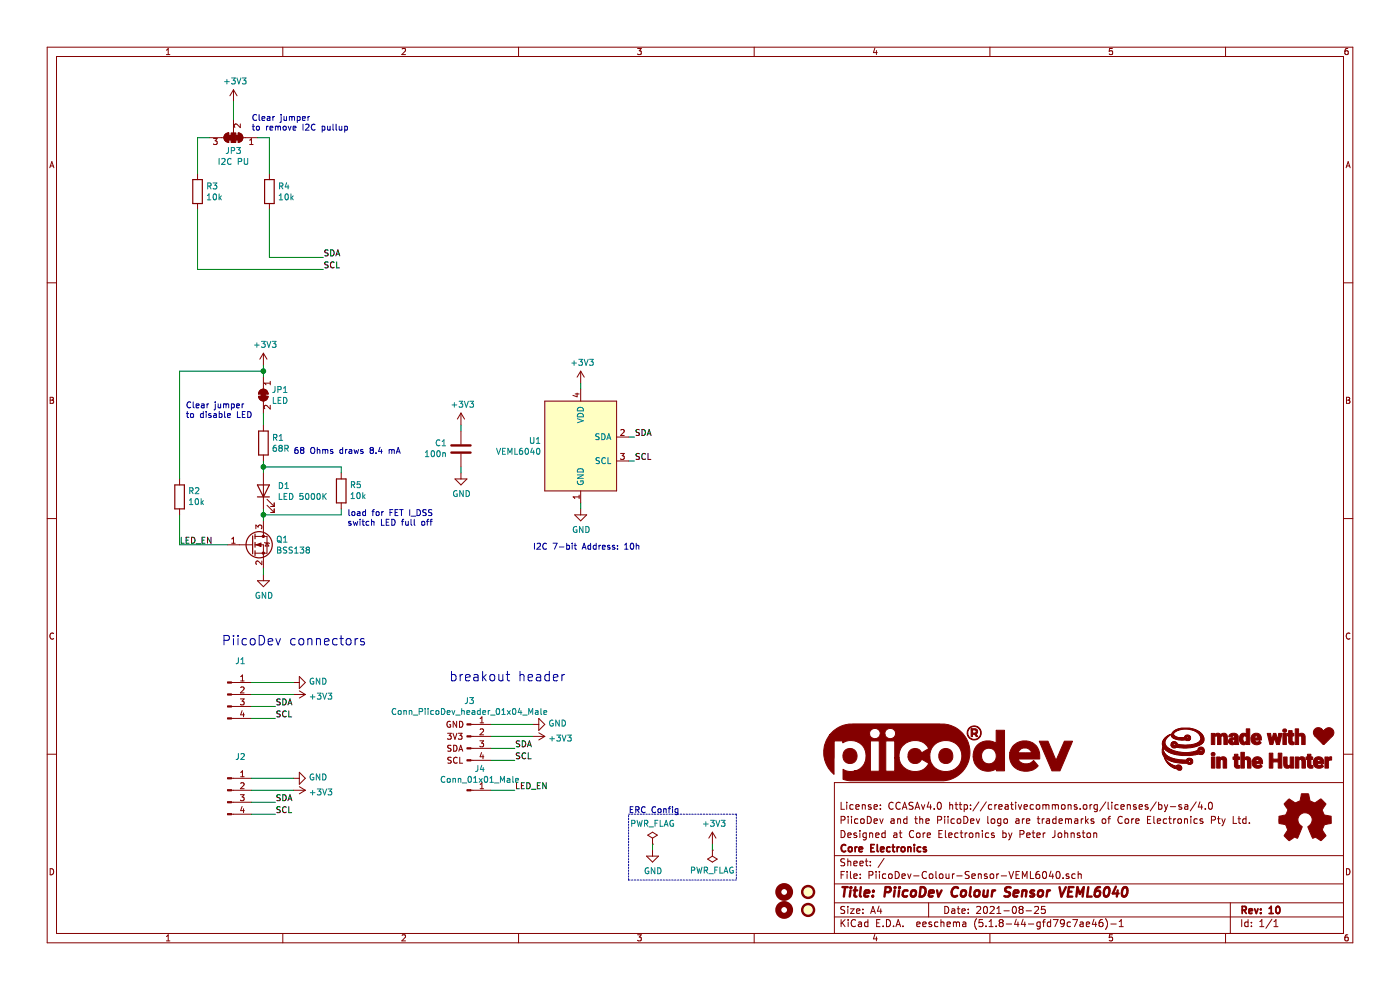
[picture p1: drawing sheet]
EESchema Schematic File Version 4
EELAYER 30 0
EELAYER END
$Descr A4 11693 8268
encoding utf-8
Sheet 1 1
Title "PiicoDev Colour Sensor VEML6040"
Date "2021-08-25"
Rev "10"
Comp "Core Electronics"
Comment1 "Designed at Core Electronics by Peter Johnston"
Comment2 "PiicoDev and the PiicoDev logo are trademarks of Core Electronics Pty Ltd."
Comment3 "License: CCASAv4.0 http://creativecommons.org/licenses/by-sa/4.0"
Comment4 ""
$EndDescr
Text Label 2700 2150 0    50   ~ 0
SDA
Text Label 2700 2250 0    50   ~ 0
SCL
$Comp
L Device:R R4
U 1 1
P 2250 1600
F 0 "R4" H 2320 1646 50  0000 L CNN
F 1 "10k" H 2320 1555 50  0000 L CNN
F 2 "Resistor_SMD:R_0402_1005Metric" V 2180 1600 50  0001 C CNN
F 3 "~" H 2250 1600 50  0001 C CNN
	1    2250 1600
	1    0    0    -1  
$EndComp
$Comp
L Jumper:SolderJumper_3_Bridged123 JP3
U 1 1
P 1950 1150
F 0 "JP3" H 1950 1263 50  0000 C CNN
F 1 "I2C PU" H 1950 1354 50  0000 C CNN
F 2 "CoreElectronics_Components:SolderJumper-3_P1.3mm_Closed_RoundedPad1.0x1.5mm_NumberLabels" H 1950 1150 50  0001 C CNN
F 3 "~" H 1950 1150 50  0001 C CNN
	1    1950 1150
	-1   0    0    1   
$EndComp
Wire Wire Line
	2250 1450 2250 1150
Wire Wire Line
	2250 1150 2150 1150
$Comp
L Device:R R3
U 1 1
P 1650 1600
F 0 "R3" H 1720 1646 50  0000 L CNN
F 1 "10k" H 1720 1555 50  0000 L CNN
F 2 "Resistor_SMD:R_0402_1005Metric" V 1580 1600 50  0001 C CNN
F 3 "~" H 1650 1600 50  0001 C CNN
	1    1650 1600
	1    0    0    -1  
$EndComp
Wire Wire Line
	1650 1450 1650 1150
Wire Wire Line
	1650 1150 1750 1150
Wire Wire Line
	2250 1750 2250 2150
Wire Wire Line
	2250 2150 2700 2150
Wire Wire Line
	1650 1750 1650 2250
Wire Wire Line
	1650 2250 2700 2250
$Comp
L power:+3V3 #PWR0101
U 1 1
P 1950 850
F 0 "#PWR0101" H 1950 700 50  0001 C CNN
F 1 "+3V3" H 1965 1023 50  0000 C CNN
F 2 "" H 1950 850 50  0001 C CNN
F 3 "" H 1950 850 50  0001 C CNN
	1    1950 850 
	1    0    0    -1  
$EndComp
Wire Wire Line
	1950 850  1950 1000
$Comp
L power:GND #PWR0103
U 1 1
P 4850 4250
F 0 "#PWR0103" H 4850 4000 50  0001 C CNN
F 1 "GND" H 4855 4077 50  0000 C CNN
F 2 "" H 4850 4250 50  0001 C CNN
F 3 "" H 4850 4250 50  0001 C CNN
	1    4850 4250
	1    0    0    -1  
$EndComp
Wire Wire Line
	4850 4250 4850 4200
$Comp
L power:+3V3 #PWR0104
U 1 1
P 4850 3200
F 0 "#PWR0104" H 4850 3050 50  0001 C CNN
F 1 "+3V3" H 4865 3373 50  0000 C CNN
F 2 "" H 4850 3200 50  0001 C CNN
F 3 "" H 4850 3200 50  0001 C CNN
	1    4850 3200
	1    0    0    -1  
$EndComp
Wire Wire Line
	4850 3250 4850 3200
$Comp
L Device:LED D1
U 1 1
P 2200 4100
F 0 "D1" V 2239 3982 50  0000 R CNN
F 1 "LED 5000K" V 2148 3982 50  0000 R CNN
F 2 "CoreElectronics_Components:LED_1208_3020Metric_Heatsink" H 2200 4100 50  0001 C CNN
F 3 "~" H 2200 4100 50  0001 C CNN
	1    2200 4100
	0    -1   -1   0   
$EndComp
$Comp
L power:GND #PWR0105
U 1 1
P 2200 4800
F 0 "#PWR0105" H 2200 4550 50  0001 C CNN
F 1 "GND" H 2205 4627 50  0000 C CNN
F 2 "" H 2200 4800 50  0001 C CNN
F 3 "" H 2200 4800 50  0001 C CNN
	1    2200 4800
	1    0    0    -1  
$EndComp
$Comp
L power:+3V3 #PWR0106
U 1 1
P 2200 3050
F 0 "#PWR0106" H 2200 2900 50  0001 C CNN
F 1 "+3V3" H 2215 3223 50  0000 C CNN
F 2 "" H 2200 3050 50  0001 C CNN
F 3 "" H 2200 3050 50  0001 C CNN
	1    2200 3050
	1    0    0    -1  
$EndComp
$Comp
L Jumper:SolderJumper_2_Bridged JP1
U 1 1
P 2200 3300
F 0 "JP1" V 2154 3368 50  0000 L CNN
F 1 "LED" V 2245 3368 50  0000 L CNN
F 2 "Jumper:SolderJumper-2_P1.3mm_Bridged_RoundedPad1.0x1.5mm" H 2200 3300 50  0001 C CNN
F 3 "~" H 2200 3300 50  0001 C CNN
	1    2200 3300
	0    1    1    0   
$EndComp
$Comp
L Device:R R1
U 1 1
P 2200 3700
F 0 "R1" H 2270 3746 50  0000 L CNN
F 1 "68R" H 2270 3655 50  0000 L CNN
F 2 "Resistor_SMD:R_0402_1005Metric" V 2130 3700 50  0001 C CNN
F 3 "~" H 2200 3700 50  0001 C CNN
	1    2200 3700
	1    0    0    -1  
$EndComp
Wire Wire Line
	2200 3950 2200 3900
Text Notes 2100 1100 0    50   ~ 0
Clear jumper \nto remove I2C pullup
$Comp
L Device:C C1
U 1 1
P 3850 3750
F 0 "C1" H 3735 3704 50  0000 R CNN
F 1 "100n" H 3735 3795 50  0000 R CNN
F 2 "Capacitor_SMD:C_0402_1005Metric" H 3888 3600 50  0001 C CNN
F 3 "~" H 3850 3750 50  0001 C CNN
	1    3850 3750
	1    0    0    1   
$EndComp
$Comp
L power:GND #PWR0109
U 1 1
P 3850 3950
F 0 "#PWR0109" H 3850 3700 50  0001 C CNN
F 1 "GND" H 3855 3777 50  0000 C CNN
F 2 "" H 3850 3950 50  0001 C CNN
F 3 "" H 3850 3950 50  0001 C CNN
	1    3850 3950
	1    0    0    -1  
$EndComp
Wire Wire Line
	3850 3950 3850 3900
$Comp
L power:+3V3 #PWR0110
U 1 1
P 3850 3550
F 0 "#PWR0110" H 3850 3400 50  0001 C CNN
F 1 "+3V3" H 3865 3723 50  0000 C CNN
F 2 "" H 3850 3550 50  0001 C CNN
F 3 "" H 3850 3550 50  0001 C CNN
	1    3850 3550
	1    0    0    -1  
$EndComp
Wire Wire Line
	3850 3550 3850 3600
$Comp
L Connector:Conn_01x04_Male J1
U 1 1
P 1900 5800
F 0 "J1" H 2008 6081 50  0000 C CNN
F 1 " " H 2008 5990 50  0000 C CNN
F 2 "Connector_JST:JST_SH_SM04B-SRSS-TB_1x04-1MP_P1.00mm_Horizontal" H 1900 5800 50  0001 C CNN
F 3 "~" H 1900 5800 50  0001 C CNN
	1    1900 5800
	1    0    0    -1  
$EndComp
Text Label 2300 6000 0    50   ~ 0
SCL
Wire Wire Line
	2300 6000 2100 6000
Text Label 2300 5900 0    50   ~ 0
SDA
Wire Wire Line
	2300 5900 2100 5900
$Comp
L power:+3V3 #PWR0111
U 1 1
P 2450 5800
F 0 "#PWR0111" H 2450 5650 50  0001 C CNN
F 1 "+3V3" V 2465 5928 50  0000 L CNN
F 2 "" H 2450 5800 50  0001 C CNN
F 3 "" H 2450 5800 50  0001 C CNN
	1    2450 5800
	0    1    1    0   
$EndComp
$Comp
L power:GND #PWR0112
U 1 1
P 2450 5700
F 0 "#PWR0112" H 2450 5450 50  0001 C CNN
F 1 "GND" V 2455 5572 50  0000 R CNN
F 2 "" H 2450 5700 50  0001 C CNN
F 3 "" H 2450 5700 50  0001 C CNN
	1    2450 5700
	0    -1   -1   0   
$EndComp
Wire Wire Line
	2450 5700 2100 5700
Wire Wire Line
	2100 5800 2450 5800
$Comp
L Connector:Conn_01x04_Male J2
U 1 1
P 1900 6600
F 0 "J2" H 2008 6881 50  0000 C CNN
F 1 " " H 2008 6790 50  0000 C CNN
F 2 "Connector_JST:JST_SH_SM04B-SRSS-TB_1x04-1MP_P1.00mm_Horizontal" H 1900 6600 50  0001 C CNN
F 3 "~" H 1900 6600 50  0001 C CNN
	1    1900 6600
	1    0    0    -1  
$EndComp
Text Label 2300 6800 0    50   ~ 0
SCL
Wire Wire Line
	2300 6800 2100 6800
Text Label 2300 6700 0    50   ~ 0
SDA
Wire Wire Line
	2300 6700 2100 6700
$Comp
L power:+3V3 #PWR0113
U 1 1
P 2450 6600
F 0 "#PWR0113" H 2450 6450 50  0001 C CNN
F 1 "+3V3" V 2465 6728 50  0000 L CNN
F 2 "" H 2450 6600 50  0001 C CNN
F 3 "" H 2450 6600 50  0001 C CNN
	1    2450 6600
	0    1    1    0   
$EndComp
$Comp
L power:GND #PWR0114
U 1 1
P 2450 6500
F 0 "#PWR0114" H 2450 6250 50  0001 C CNN
F 1 "GND" V 2455 6372 50  0000 R CNN
F 2 "" H 2450 6500 50  0001 C CNN
F 3 "" H 2450 6500 50  0001 C CNN
	1    2450 6500
	0    -1   -1   0   
$EndComp
Wire Wire Line
	2450 6500 2100 6500
Wire Wire Line
	2100 6600 2450 6600
Text Label 4300 6350 0    50   ~ 0
SCL
Wire Wire Line
	4300 6350 4100 6350
Text Label 4300 6250 0    50   ~ 0
SDA
Wire Wire Line
	4300 6250 4100 6250
$Comp
L power:+3V3 #PWR0115
U 1 1
P 4450 6150
F 0 "#PWR0115" H 4450 6000 50  0001 C CNN
F 1 "+3V3" V 4465 6278 50  0000 L CNN
F 2 "" H 4450 6150 50  0001 C CNN
F 3 "" H 4450 6150 50  0001 C CNN
	1    4450 6150
	0    1    1    0   
$EndComp
$Comp
L power:GND #PWR0116
U 1 1
P 4450 6050
F 0 "#PWR0116" H 4450 5800 50  0001 C CNN
F 1 "GND" V 4455 5922 50  0000 R CNN
F 2 "" H 4450 6050 50  0001 C CNN
F 3 "" H 4450 6050 50  0001 C CNN
	1    4450 6050
	0    -1   -1   0   
$EndComp
Wire Wire Line
	4450 6050 4100 6050
Wire Wire Line
	4100 6150 4450 6150
$Comp
L Mechanical:MountingHole H4
U 1 1
P 6550 7600
F 0 "H4" H 6650 7646 50  0001 L CNN
F 1 "MountingHole" H 6650 7555 50  0001 L CNN
F 2 "CoreElectronics_Components:MountingHole_2.7mm_M2.5_PadClearance_1.2" H 6550 7600 50  0001 C CNN
F 3 "~" H 6550 7600 50  0001 C CNN
	1    6550 7600
	1    0    0    -1  
$EndComp
$Comp
L Mechanical:MountingHole H1
U 1 1
P 6550 7450
F 0 "H1" H 6650 7496 50  0001 L CNN
F 1 "MountingHole" H 6650 7405 50  0001 L CNN
F 2 "CoreElectronics_Components:MountingHole_2.7mm_M2.5_PadClearance_1.2" H 6550 7450 50  0001 C CNN
F 3 "~" H 6550 7450 50  0001 C CNN
	1    6550 7450
	1    0    0    -1  
$EndComp
$Comp
L Mechanical:Fiducial FID2
U 1 1
P 6750 7600
F 0 "FID2" H 6835 7646 50  0001 L CNN
F 1 "Fiducial" H 6835 7555 50  0001 L CNN
F 2 "Fiducial:Fiducial_1mm_Mask2mm" H 6750 7600 50  0001 C CNN
F 3 "~" H 6750 7600 50  0001 C CNN
	1    6750 7600
	1    0    0    -1  
$EndComp
$Comp
L Mechanical:Fiducial FID1
U 1 1
P 6750 7450
F 0 "FID1" H 6835 7496 50  0001 L CNN
F 1 "Fiducial" H 6835 7405 50  0001 L CNN
F 2 "Fiducial:Fiducial_1mm_Mask2mm" H 6750 7450 50  0001 C CNN
F 3 "~" H 6750 7450 50  0001 C CNN
	1    6750 7450
	1    0    0    -1  
$EndComp
$Comp
L Graphic:Logo_Open_Hardware_Small LOGO1
U 1 1
P 10900 6850
F 0 "LOGO1" H 10900 7125 50  0001 C CNN
F 1 "Logo_Open_Hardware_Small" H 10900 6625 50  0001 C CNN
F 2 "CoreElectronics_Logos:oshw" H 10900 6850 50  0001 C CNN
F 3 "~" H 10900 6850 50  0001 C CNN
	1    10900 6850
	1    0    0    -1  
$EndComp
Text Notes 1850 5400 0    79   ~ 0
PiicoDev connectors
Text Notes 3750 5700 0    79   ~ 0
breakout header
Text Label 5300 3650 0    50   ~ 0
SDA
Text Label 5300 3850 0    50   ~ 0
SCL
Text Notes 4450 4600 0    50   ~ 0
I2C 7-bit Address: 10h
$Comp
L power:PWR_FLAG #FLG0101
U 1 1
P 5450 7050
F 0 "#FLG0101" H 5450 7125 50  0001 C CNN
F 1 "PWR_FLAG" H 5450 7223 50  0000 C CNN
F 2 "" H 5450 7050 50  0001 C CNN
F 3 "~" H 5450 7050 50  0001 C CNN
	1    5450 7050
	1    0    0    -1  
$EndComp
$Comp
L power:PWR_FLAG #FLG0102
U 1 1
P 5950 7100
F 0 "#FLG0102" H 5950 7175 50  0001 C CNN
F 1 "PWR_FLAG" H 5950 7273 50  0000 C CNN
F 2 "" H 5950 7100 50  0001 C CNN
F 3 "~" H 5950 7100 50  0001 C CNN
	1    5950 7100
	-1   0    0    1   
$EndComp
$Comp
L power:GND #PWR0102
U 1 1
P 5450 7100
F 0 "#PWR0102" H 5450 6850 50  0001 C CNN
F 1 "GND" H 5455 6927 50  0000 C CNN
F 2 "" H 5450 7100 50  0001 C CNN
F 3 "" H 5450 7100 50  0001 C CNN
	1    5450 7100
	1    0    0    -1  
$EndComp
$Comp
L power:+3V3 #PWR0107
U 1 1
P 5950 7050
F 0 "#PWR0107" H 5950 6900 50  0001 C CNN
F 1 "+3V3" H 5965 7223 50  0000 C CNN
F 2 "" H 5950 7050 50  0001 C CNN
F 3 "" H 5950 7050 50  0001 C CNN
	1    5950 7050
	1    0    0    -1  
$EndComp
Wire Wire Line
	5950 7050 5950 7100
Wire Wire Line
	5450 7100 5450 7050
Wire Notes Line
	5250 6800 6150 6800
Wire Notes Line
	6150 6800 6150 7350
Wire Notes Line
	6150 7350 5250 7350
Wire Notes Line
	5250 7350 5250 6800
Text Notes 5250 6800 0    50   ~ 0
ERC Config
$Comp
L CoreElectronics_Components:Conn_PiicoDev_header_01x04_Male J3
U 1 1
P 3900 6250
F 0 "J3" H 3921 6648 50  0000 C CNN
F 1 "Conn_PiicoDev_header_01x04_Male" H 3921 6557 50  0000 C CNN
F 2 "CoreElectronics_Components:PiicoDev_header_4pin" H 3900 6250 50  0001 C CNN
F 3 "~" H 3900 6250 50  0001 C CNN
	1    3900 6250
	1    0    0    -1  
$EndComp
$Comp
L CoreElectronics_Artwork:LOGO_made-with-love G3
U 1 1
P 10600 6250
F 0 "G3" H 10600 6044 60  0001 C CNN
F 1 "LOGO_made-with-love" H 10600 6456 60  0001 C CNN
F 2 "CoreElectronics_Artwork:piicodev_logo_14.2x3.4mm" H 10450 6250 50  0001 C CNN
F 3 "" H 10450 6250 50  0001 C CNN
	1    10600 6250
	1    0    0    -1  
$EndComp
$Comp
L CoreElectronics_Artwork:LOGO_CoreElectronics_no-text G1
U 1 1
P 9900 6250
F 0 "G1" H 9900 6044 60  0001 C CNN
F 1 "LOGO_CoreElectronics_no-text" H 9900 6456 60  0001 C CNN
F 2 "CoreElectronics_Artwork:CoreElectronics_logo_5mm" H 9900 6250 50  0001 C CNN
F 3 "" H 9900 6250 50  0001 C CNN
	1    9900 6250
	1    0    0    -1  
$EndComp
$Comp
L CoreElectronics_Artwork:LOGO_PiicoDev G2
U 1 1
P 8000 6300
F 0 "G2" H 8000 6250 60  0001 C CNN
F 1 "LOGO_piico" H 8000 6350 60  0001 C CNN
F 2 "CoreElectronics_Artwork:piicodev_logo_14.2x3.4mm" H 8000 6300 50  0001 C CNN
F 3 "" H 8000 6300 50  0001 C CNN
	1    8000 6300
	1    0    0    -1  
$EndComp
Wire Wire Line
	5250 3850 5300 3850
$Comp
L CoreElectronics_Components:VEML6040 U1
U 1 1
P 4850 3750
F 0 "U1" H 4522 3821 50  0000 R CNN
F 1 "VEML6040" H 4522 3730 50  0000 R CNN
F 2 "CoreElectronics_Components:VISHAY_VEML6040_2X1.25X1" H 4850 3750 50  0001 C CNN
F 3 "https://www.vishay.com/docs/84276/veml6040.pdf" H 4850 3750 50  0001 C CNN
	1    4850 3750
	1    0    0    -1  
$EndComp
Wire Wire Line
	5250 3650 5300 3650
$Comp
L Transistor_FET:BSS138 Q1
U 1 1
P 2100 4550
F 0 "Q1" H 2304 4596 50  0000 L CNN
F 1 "BSS138" H 2304 4505 50  0000 L CNN
F 2 "Package_TO_SOT_SMD:SOT-23" H 2300 4475 50  0001 L CIN
F 3 "https://www.onsemi.com/pub/Collateral/BSS138-D.PDF" H 2100 4550 50  0001 L CNN
	1    2100 4550
	1    0    0    -1  
$EndComp
Wire Wire Line
	2200 4250 2200 4300
Wire Wire Line
	2200 4750 2200 4800
$Comp
L Connector:Conn_01x01_Male J4
U 1 1
P 3900 6600
F 0 "J4" H 4008 6781 50  0000 C CNN
F 1 "Conn_01x01_Male" H 4008 6690 50  0000 C CNN
F 2 "CoreElectronics_Components:PiicoDev_header_1pin_LED" H 3900 6600 50  0001 C CNN
F 3 "~" H 3900 6600 50  0001 C CNN
	1    3900 6600
	1    0    0    -1  
$EndComp
Text Notes 1550 3500 0    50   ~ 0
Clear jumper \nto disable LED
$Comp
L Device:R R2
U 1 1
P 1500 4150
F 0 "R2" H 1430 4104 50  0000 R CNN
F 1 "10k" H 1430 4195 50  0000 R CNN
F 2 "Resistor_SMD:R_0402_1005Metric" V 1430 4150 50  0001 C CNN
F 3 "~" H 1500 4150 50  0001 C CNN
	1    1500 4150
	-1   0    0    1   
$EndComp
Wire Wire Line
	1900 4550 1500 4550
Wire Wire Line
	1500 4550 1500 4300
Text Label 1500 4550 0    50   ~ 0
LED_EN
Wire Wire Line
	4100 6600 4300 6600
Text Label 4300 6600 0    50   ~ 0
LED_EN
Text Notes 2450 3800 0    50   ~ 0
68 Ohms draws 8.4 mA
$Comp
L Device:R R5
U 1 1
P 2850 4100
F 0 "R5" H 2780 4054 50  0000 R CNN
F 1 "10k" H 2780 4145 50  0000 R CNN
F 2 "Resistor_SMD:R_0402_1005Metric" V 2780 4100 50  0001 C CNN
F 3 "~" H 2850 4100 50  0001 C CNN
	1    2850 4100
	-1   0    0    1   
$EndComp
Wire Wire Line
	2200 4300 2850 4300
Wire Wire Line
	2850 4300 2850 4250
Connection ~ 2200 4300
Wire Wire Line
	2200 4300 2200 4350
Wire Wire Line
	2850 3950 2850 3900
Wire Wire Line
	2850 3900 2200 3900
Connection ~ 2200 3900
Wire Wire Line
	2200 3850 2200 3900
Wire Wire Line
	2200 3550 2200 3450
Wire Wire Line
	2200 3050 2200 3100
Wire Wire Line
	2200 3100 1500 3100
Wire Wire Line
	1500 3100 1500 4000
Connection ~ 2200 3100
Wire Wire Line
	2200 3100 2200 3150
Text Notes 2900 4400 0    50   ~ 0
load for FET I_DSS\nswitch LED full off
$EndSCHEMATC
